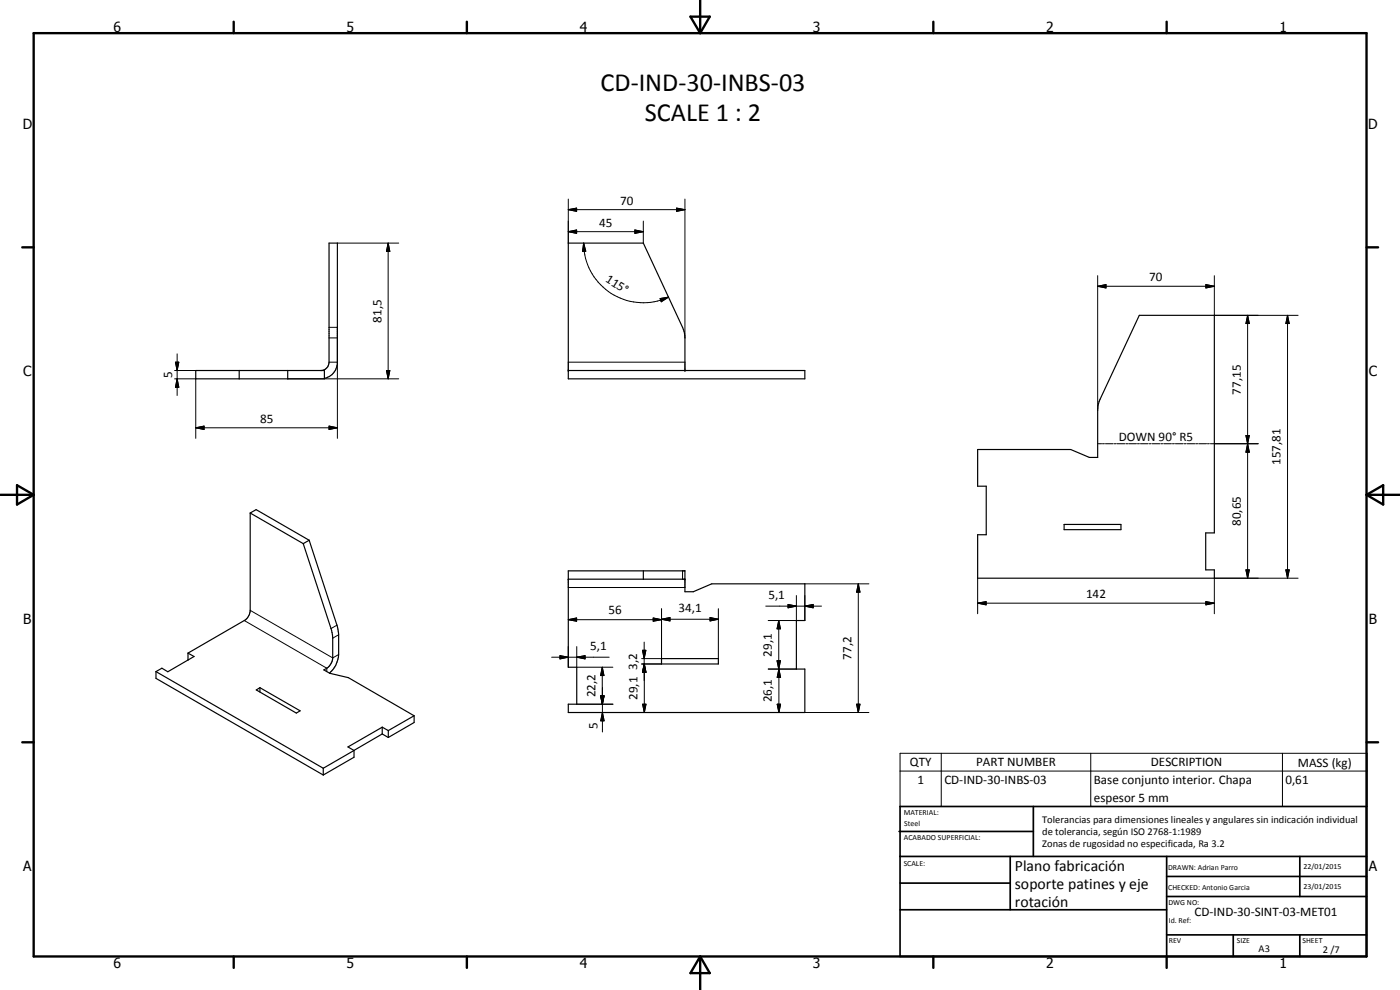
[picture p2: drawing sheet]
<svg xmlns="http://www.w3.org/2000/svg" width="420mm" height="297mm" viewBox="0 0 420 297" stroke-linecap="round" stroke-linejoin="round" font-family="sans-serif">
<g fill="none" stroke="#000" stroke-width=".35">
<path d="M58.7 111.2h38.7v2.5h-38.7zM71.8 111.2v2.5M86.3 111.2v2.5M96.6 111.2a2.57 2.57 0 0 0 2.2-2.5v-35.8h2.4v36.3a5 5 0 0 1-3.8 4.3M170.5 111.2h71v2.5h-71v-40.8h22.6l12.2 26.5 .3 2v9.8M293.4 134.9h27.9l5.6 2.3h2.5v-14.1l.4-2.6 12.1-25.9h22.5v65.3h-2.5v11.1h2.5v2.5h-71v-13.1h2.6v-14.5h-2.6zM75.1 153.9l15.9 9.2M75.1 153.9l-.1 29.9a3.6 3.6 0 0 1-1.7 2.4l-16.9 9.8M75.1 153.9l1.8-1 15.9 9.2M319.4 157.4h17v1.5h-17zM91 163.1l8.5 26.1 .4 2.3v5.9a4.3 4.3 0 0 1-2.7 3.6l1.8 1 5.6 1.3 19.7 11.5M92.8 162.1l8.5 26.1 .3 2.3v5.9a8.2 8.2 0 0 1-2.7 5.6"/>
<path d="M92.8 162.1l-1.8 1M170.5 171.3h35.1v6.2h2.5l5.5-2.3h27.9v11h-2.5v14.5h2.5v13.1h-71v-2.5h2.6v-11.1h-2.6zM170.5 173.8h35.1M193.1 171.3v2.5M56.4 196l1.8 1-7.8 4.5-1.8-1-1.8 1M56.4 196l.1 2M198.5 197.6h17.1v1.6h-17.1zM46.8 201.5l50.2 29M46.8 201.5v2l50.2 29M76.9 207l1.1-.7 12.1 7-1.2 .7zM78 206.3v1.3M114.7 218.2l-10.3 5.9 1.8 1.1v2l-9.2 5.3"/>
<path d="M114.7 218.2l1.8 1M114.7 218.2v2M116.5 219.2v2.1M124.3 214.8l-7.8 4.4M124.3 214.8v2l-7.8 4.5M97 230.5v2M114.7 220.2l-17.7 10.3M114.7 220.2l1.8 1.1"/>
</g>
<g fill="none" stroke="#000" stroke-width=".3">
<path d="M170.5 59.7v13.2M205.6 59.7v41.7M101.2 72.9h18.5M116.5 72.9l.5 2.5h-1zM116.5 72.9v40.8M170.5 62.9l2.5-.5v1zM170.5 69.5l2.5-.5v1zM170.5 62.9h35.1M170.5 69.5h22.6M175.2 72.9l.6 2.5h-1zM175.2 72.9a17.8 17.8 0 0 0 25.4 16.3M190.5 69l2.6 .5-2.6 .5z"/>
<path d="M193.1 66.3v6.6M203.1 62.4l2.5 .5-2.5 .5zM98.8 98.2h2.4v33.3M198.1 89.6l2.5-.4-2.2 1.4zM329.4 85.9l2.5-.5v1zM329.4 85.9h35M329.4 82.7v40.4M361.9 85.4l2.5 .5-2.5 .5zM364.4 82.7v11.9h25.2M374.4 94.6l.5 2.5h-1zM374.4 94.6v78.9M386.4 94.6l.5 2.5h-1z"/>
<path d="M386.4 94.6v78.9M52.4 111.2h6.3M52.4 113.7h6.3v17.8M52.7 108.7h1l-.5 2.5zM53.2 113.7l.5 2.5h-1zM53.2 106.2v12.5M86.3 113.7h33.4M98.8 101.4h2.4M98.8 108.7h2.4M116 111.2h1l-.5 2.5zM170.5 108.7h35.1M58.7 128.4l2.5-.6v1.1z"/>
<path d="M58.7 128.4h42.5M98.8 127.8l2.4 .6-2.4 .5zM329.4 133.1h1.2M330.9 133.1h.6M331.8 133.1h2.3M334.4 133.1h.6M335.2 133.1h2.4M337.9 133.1h.6M338.7 133.1h2.4M341.4 133.1h.6M342.3 133.1h2.3M344.9 133.1h.6"/>
<path d="M345.8 133.1h2.3M348.4 133.1h.5M349.2 133.1h2.4M351.9 133.1h.6M352.8 133.1h2.3M355.4 133.1h.6M356.3 133.1h2.3M358.8 133.1h.6M359.7 133.1h2.4M362.4 133.1h.6M363.3 133.1h14.3M373.9 130.7h1l-.5 2.4z"/>
<path d="M374.4 133.1l.5 2.6h-1zM170.5 176.3h35.1M204.8 171.3v2.5M239 178.7v7.5h-8.5M241.5 178.7v7.5M241.5 175.2h19.3M257.6 175.2l.5 2.5h-1zM257.6 175.2v38.6M293.4 173.5v10.6M373.9 171h1l-.5 2.5zM385.9 171h1l-.5 2.5zM389.6 173.5h-25.2v10.6"/>
<path d="M73.3 186.2l24.8 14.3v1M75.1 183.1l24.8 14.3 1.7-1M101.1 187.6l-1.8 1M101.6 190.5l-1.7 1M165.6 197.2h17.2M168.1 196.7l2.4 .5-2.4 .5zM170.5 185.9l2.5-.5v1zM170.5 194v6.2M170.5 185.9h28M173.1 197.2l2.5-.5v1zM173.1 194v6.2h10.8M192.6 199.2h5.9"/>
<path d="M192.8 195.1h1l-.5 2.5zM193.3 199.2l.5 2.5h-1zM193.3 192.7l.1 21.1M193.3 199.2l.6 2.5h-1.1zM193.4 199.2l.5 2.5h-1zM196 185.4l2.5 .5-2.5 .5zM198.5 185.8l2.6-.5v1zM198.5 185.8h17.1M198.5 182.6v15h-5.9M213.1 185.3l2.5 .5-2.5 .5zM215.6 182.6v15M229.8 181.9h16.7"/>
<path d="M233.2 198.2h1l-.5 2.5zM233.7 186.2l.5 2.5h-1zM233.7 186.2v14.5l-.5-2.5h1l-1 5h1.1l-.5-2.5v13.1M236.5 181.4l2.5 .5-2.5 .5zM241.5 181.9l2.5-.5v1zM293.4 181l2.5-.5v1zM293.4 181h71M361.9 180.5l2.5 .5-2.5 .5zM173.1 211.3h10.9M180.2 208.8h1.1l-.5 2.5zM180.3 208.8h1l-.5 2.5zM180.3 208.8l.5 2.5 .5-2.5"/>
<path d="M180.8 200.2l.5 2.5h-1.1zM180.8 200.2v11.1M180.8 213.8l.5 2.5h-1zM180.8 206.3v13.3M181.3 208.8l-.5 2.5M181.3 208.8h-1.1l.6 2.5M192.9 211.3h1l-.5 2.5zM230.5 200.7h8.5M233.2 211.3h1.1l-.5 2.5zM233.8 200.7l.5 2.5h-1.1zM241.5 213.8h19.3M257.1 211.3h1l-.5 2.5z"/>
<path d="M270.1 226h140.2v16h-140.2zM270.1 231.4h140.2M282.5 226v16M327.4 226v16M384.9 226v16"/>
</g>
<g fill="#000">
<circle cx="170.5" cy="111.2" r=".18"/>
<circle cx="205.6" cy="111.2" r=".18"/>
</g>
<g fill="none" stroke="#000" stroke-width=".71">
<path d="M10.1 9.9h400v277.1h-400zM70.1 6.5v3.4M140.1 6.5v3.4M207.2 5h5.8l-2.9 4.9zM210.1 0v9.9M280.1 6.5v3.4M350.1 6.5v3.4M6.7 74.2h3.4M410.1 74.2h3.5M.1 148.5h10M5.1 145.6l5 2.9-5 2.9zM410.1 148.5h10"/>
<path d="M410.1 148.5l5-2.9v5.8zM6.7 222.7h3.4M410.1 222.7h3.5M70.1 287v3.4M140.1 287v3.4M210.1 287v10M210.1 287l2.9 5h-5.8zM280.1 287v3.4M350.1 287v3.4"/>
</g>
<g fill="none" stroke="#000" stroke-width=".51">
<path d="M269.8 249.5h40.3M270.1 242h140v45h-140zM270.1 257h140M303.2 257v16M310.1 242v15M350.1 257v30M390.1 257v12M270.1 265h33.1M270.1 273h80M350.1 269h60M350.1 263h60M350.1 280.5h60"/>
<path d="M370.1 280.5v6.5M390.1 280.5v6.5"/>
</g>
<g fill="#000">
<path d="M116.5 72.9l.5 2.5h-1zM170.5 62.9l2.5-.5v1zM170.5 69.5l2.5-.5v1zM175.2 72.9l.6 2.5h-1zM190.5 69l2.6 .5-2.6 .5zM203.1 62.4l2.5 .5-2.5 .5zM198.1 89.6l2.5-.4-2.2 1.4zM329.4 85.9l2.5-.5v1zM361.9 85.4l2.5 .5-2.5 .5zM374.4 94.6l.5 2.5h-1zM386.4 94.6l.5 2.5h-1zM52.7 108.7h1l-.5 2.5z"/>
<path d="M53.2 113.7l.5 2.5h-1zM116 111.2h1l-.5 2.5zM58.7 128.4l2.5-.6v1.1zM98.8 127.8l2.4 .6-2.4 .5zM373.9 130.7h1l-.5 2.4zM374.4 133.1l.5 2.6h-1zM257.6 175.2l.5 2.5h-1zM373.9 171h1l-.5 2.5zM385.9 171h1l-.5 2.5zM168.1 196.7l2.4 .5-2.4 .5zM170.5 185.9l2.5-.5v1zM173.1 197.2l2.5-.5v1z"/>
<path d="M192.8 195.1h1l-.5 2.5zM196 185.4l2.5 .5-2.5 .5zM198.5 185.8l2.6-.5v1zM213.1 185.3l2.5 .5-2.5 .5zM233.2 198.2h1l-.5 2.5zM233.7 186.2l.5 2.5h-1zM236.5 181.4l2.5 .5-2.5 .5zM241.5 181.9l2.5-.5v1zM293.4 181l2.5-.5v1zM361.9 180.5l2.5 .5-2.5 .5zM180.2 208.8h1.1l-.5 2.5zM180.3 208.8h1l-.5 2.5z"/>
<path d="M180.8 200.2l.5 2.5h-1.1zM180.8 213.8l.5 2.5h-1zM192.9 211.3h1l-.5 2.5zM193.3 199.2l.5 2.5h-1zM193.4 199.2l.5 2.5h-1zM233.2 211.3h1.1l-.5 2.5zM233.8 200.7l.5 2.5h-1.1zM257.1 211.3h1l-.5 2.5z"/>
</g>
<g font-size="7.9">
<text x="180.2" y="27.3">CD-IND-30-INBS-03</text>
<text x="193.5" y="36.3">SCALE 1 : 2</text>
</g>
<g font-size="4.7">
<text x="304.6" y="261.2">Plano fabricación</text>
<text x="304.6" y="266.6">soporte patines y eje</text>
<text x="304.6" y="272">rotación</text>
</g>
<g font-size="4.2">
<text x="34" y="9.6">6</text>
<text x="104" y="9.6">5</text>
<text x="174" y="9.6">4</text>
<text x="244" y="9.6">3</text>
<text x="314" y="9.6">2</text>
<text x="384" y="9.6">1</text>
<text x="6.8" y="38.7">D</text>
<text x="410.6" y="38.7">D</text>
<text x="7" y="112.9">C</text>
<text x="410.8" y="112.9">C</text>
<text x="7" y="187.1">B</text>
<text x="410.8" y="187.1">B</text>
<text x="7" y="261.4">A</text>
<text x="410.8" y="261.4">A</text>
<text x="34" y="290.4">6</text>
<text x="104" y="290.4">5</text>
<text x="174" y="290.4">4</text>
<text x="244" y="290.4">3</text>
<text x="314" y="290.4">2</text>
<text x="384" y="290.4">1</text>
</g>
<g font-size="3.9">
<text x="186.1" y="61.4">70</text>
<text x="179.8" y="68">45</text>
<text x="181.5" y="84.3" transform="rotate(32 181.5 84.3)">115°</text>
<text x="344.9" y="84.4">70</text>
<text x="114.5" y="96.8" transform="rotate(-90 114.5 96.8)">81,5</text>
<text x="51.6" y="113.5" transform="rotate(-90 51.6 113.5)">5</text>
<text x="372.4" y="118.4" transform="rotate(-90 372.4 118.4)">77,15</text>
<text x="78.1" y="126.8">85</text>
<text x="335.8" y="132.4">DOWN 90° R5</text>
<text x="384.3" y="139.6" transform="rotate(-90 384.3 139.6)">157,81</text>
<text x="372.4" y="157.8" transform="rotate(-90 372.4 157.8)">80,65</text>
<text x="230.6" y="179.8">5,1</text>
<text x="326" y="179.5">142</text>
<text x="182.6" y="184.4">56</text>
<text x="203.6" y="183.7">34,1</text>
<text x="177.1" y="195.1">5,1</text>
<text x="231.6" y="197" transform="rotate(-90 231.6 197)">29,1</text>
<text x="255.5" y="198" transform="rotate(-90 255.5 198)">77,2</text>
<text x="191.3" y="200.9" transform="rotate(-90 191.3 200.9)">3,2</text>
<text x="178.7" y="209.2" transform="rotate(-90 178.7 209.2)">22,2</text>
<text x="191.3" y="210" transform="rotate(-90 191.3 210)">29,1</text>
<text x="231.7" y="210.7" transform="rotate(-90 231.7 210.7)">26,1</text>
<text x="179.3" y="218.9" transform="rotate(-90 179.3 218.9)">5</text>
<text x="273.1" y="230">QTY</text>
<text x="293" y="230">PART NUMBER</text>
<text x="345.4" y="230">DESCRIPTION</text>
<text x="389.5" y="230">MASS (kg)</text>
<text x="275.3" y="235.2">1</text>
<text x="283.4" y="235.2">CD-IND-30-INBS-03</text>
<text x="328.3" y="235.3">Base conjunto interior. Chapa</text>
<text x="385.8" y="235.2">0,61</text>
<text x="328.3" y="240.7">espesor 5 mm</text>
<text x="358.5" y="275">CD-IND-30-SINT-03-MET01</text>
</g>
<g font-size="3.1">
<text x="312.7" y="246.8">Tolerancias para dimensiones lineales y angulares sin indicación individual</text>
<text x="312.7" y="250.4">de tolerancia, según ISO 2768-1:1989</text>
<text x="312.7" y="254">Zonas de rugosidad no especificada, Ra 3.2</text>
<text x="377.7" y="285.6">A3</text>
<text x="397" y="285.9">2 /7</text>
</g>
<g font-size="2.4">
<text x="271.2" y="244.4">MATERIAL:</text>
<text x="271.3" y="252">ACABADO SUPERFICIAL:</text>
<text x="271.4" y="247.9">Steel</text>
<text x="271.2" y="259.7">SCALE:</text>
<text x="350.6" y="261">DRAWN: Adrian Parro</text>
<text x="391.2" y="260.6">22/01/2015</text>
<text x="350.6" y="267">CHECKED: Antonio Garcia</text>
<text x="391.2" y="266.7">23/01/2015</text>
<text x="350.6" y="271.4">DWG NO:</text>
<text x="350.8" y="276.9">Id. Ref:</text>
<text x="350.8" y="282.8">REV</text>
<text x="371.2" y="282.9">SIZE</text>
<text x="390.9" y="282.9">SHEET</text>
</g>
</svg>
